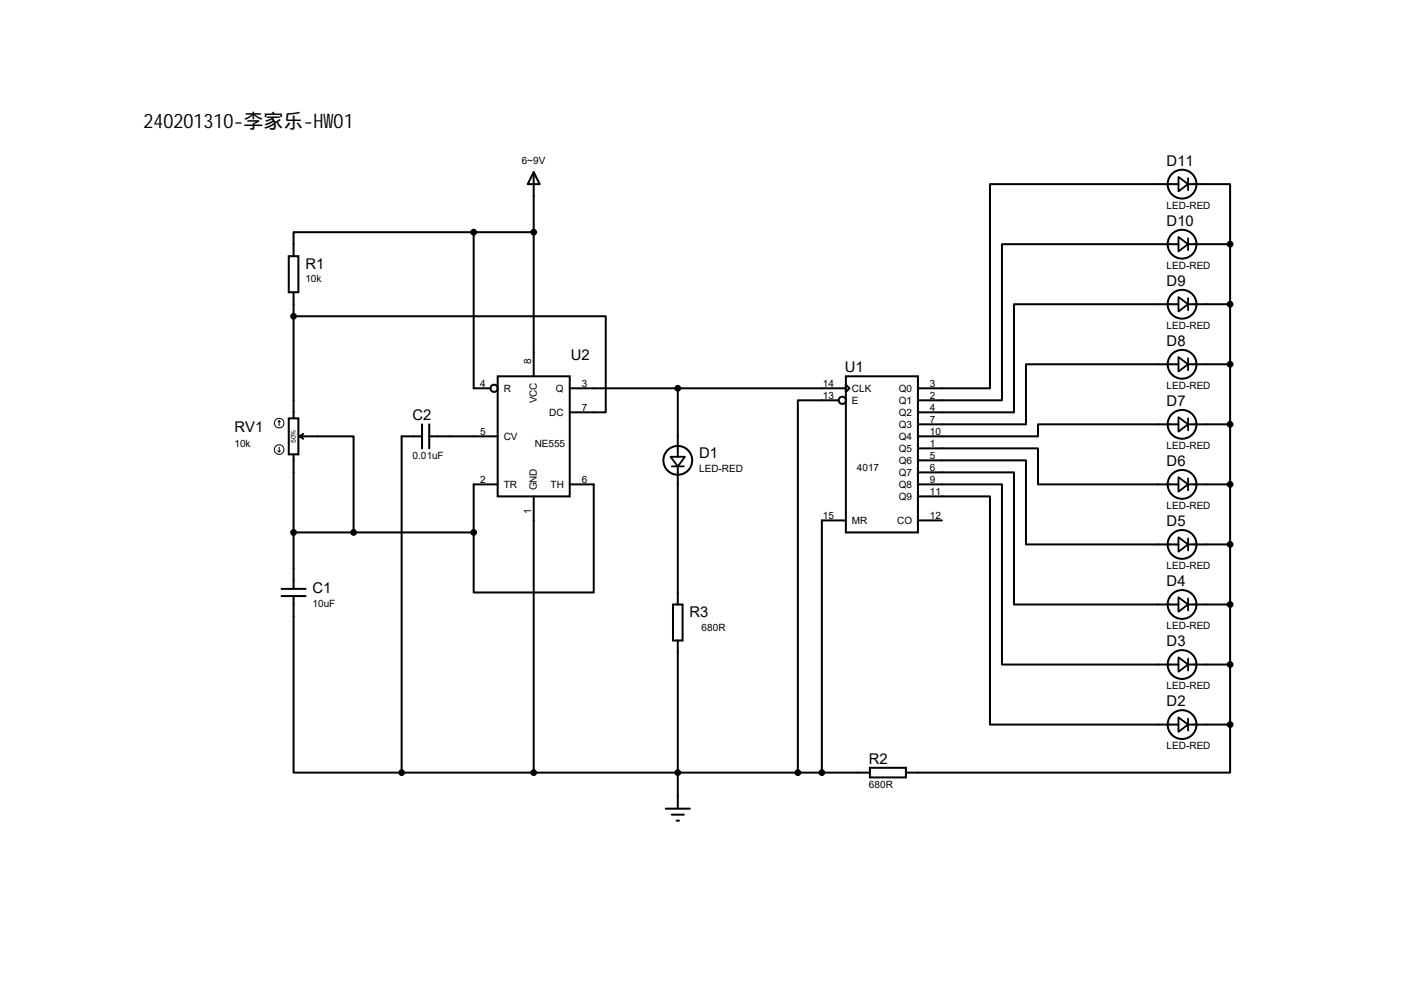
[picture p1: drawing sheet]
<svg xmlns="http://www.w3.org/2000/svg" width="297mm" height="210mm" viewBox="0 0 297 210" stroke-linecap="round" stroke-linejoin="round" font-family="sans-serif">
<g fill="none" stroke="#000" stroke-width=".42">
<path d="M112.9 36.4l1.3 2.5h-2.6zM112.9 36.4v43.2M249.3 38.9h-39.9v43.2h-15.2M251.3 38.9h8.9v12.7M61.1 54.2h2v7.6h-2zM100.2 49.1h-38.1v5.1M100.2 49.1v33h3.6M100.2 49.1h12.7M249.3 51.6h-37.3v33.1h-17.8M251.3 51.6h8.9M260.2 51.6v101.6M62.1 66.9h66v20.3h-7.6"/>
<path d="M62.1 61.8v26.7M105.3 79.6h15.2v25.4h-15.2zM178.9 79.6h15.3v33h-15.3zM249.3 77h-32.3v12.7h-22.8M249.3 64.3h-34.8v22.9h-20.3M251.3 77h8.9M251.3 64.3h8.9M61.1 88.5h2v7.6h-2zM62.1 96.1v28.4M63.4 92.3h11.4v20.3M63.4 92.3l.7 .5M64.1 91.8l-.7 .5"/>
<path d="M89.3 92.3h-4.3v71.1M89.3 89.7v5.1M90.8 92.3h14.5M90.8 89.7v5.1M120.5 82.1h58.4M143.4 82.1v14.5M143.4 98.6v29.2M177.4 84.7h-8.6v78.7M178.9 81.4l.8 .7-.8 .8zM194.2 99.9h20.3v27.9h34.8M194.2 97.4h22.8v17.7h32.3M194.2 94.8h25.4v7.6h29.7"/>
<path d="M249.3 89.7h-29.7v2.6h-25.4M251.3 89.7h8.9M62.1 112.6h38.1M105.3 102.4h-5.1v10.2M112.9 105v58.4M120.5 102.4h5.1v22.9h-25.4v-12.7M178.9 110.1h-5v53.3M194.2 105h15.2v48.2h39.9M194.2 102.4h17.8v38.1h37.3M194.2 110.1h5.1M251.3 115.1h8.9M251.3 102.4h8.9"/>
<path d="M59.6 124.5h5M59.6 126.1h5M62.1 126.1v37.3h22.9M142.4 127.8h2v7.7h-2zM143.4 135.5v35.5M251.3 127.8h8.9M251.3 153.2h8.9M251.3 140.5h8.9M260.2 153.2v10.2h-68.6M85 163.4h99M140.8 171h5.1M142.1 172.3h2.6"/>
<path d="M143.1 173.6h.5M184 162.4h7.6v2h-7.6z"/>
<circle cx="250.1" cy="38.9" r="3"/>
<circle cx="250.1" cy="51.6" r="3"/>
<circle cx="250.1" cy="64.3" r="3"/>
<circle cx="250.1" cy="77" r="3"/>
<circle cx="104.5" cy="82.1" r=".76"/>
<circle cx="143.4" cy="97.4" r="3"/>
<circle cx="178.2" cy="84.7" r=".76"/>
<circle cx="250.1" cy="89.7" r="3"/>
<circle cx="250.1" cy="102.4" r="3"/>
<circle cx="250.1" cy="115.1" r="3"/>
<circle cx="250.1" cy="127.8" r="3"/>
<circle cx="250.1" cy="153.2" r="3"/>
<circle cx="250.1" cy="140.5" r="3"/>
</g>
<g fill="none" stroke="#000" stroke-width=".38">
<path d="M249.3 37.4l2 1.5-2 1.6zM251.3 37.7v2.5M249.3 50.1l2 1.5-2 1.6zM251.3 50.4v2.5M249.3 75.5l2 1.5-2 1.6zM249.3 62.8l2 1.5-2 1.6zM251.3 63.1v2.5M251.3 75.8v2.5M141.9 96.6h3l-1.5 2zM142.1 98.6h2.6M249.3 88.2l2 1.5-2 1.6zM251.3 88.5v2.5"/>
<path d="M249.3 113.6l2 1.5-2 1.6zM249.3 100.9l2 1.5-2 1.6zM251.3 101.2v2.5M251.3 113.9v2.5M249.3 139l2 1.5-2 1.6zM249.3 126.3l2 1.5-2 1.6zM251.3 126.6v2.5M251.3 139.3v2.5M249.3 151.7l2 1.5-2 1.6zM251.3 152v2.5"/>
</g>
<g fill="none" stroke="#000" stroke-width=".21">
<path d="M58.8 95.3l.3 .3M59.1 89l-.3 .2M59.1 89l.2 .2M59.1 89v1M59.1 94.6v1M59.3 95.3l-.2 .3"/>
<circle cx="59.1" cy="89.5" r="1.02"/>
<circle cx="59.1" cy="95.1" r="1.02"/>
</g>
<g fill="#000" stroke="#000" stroke-width=".42">
<circle cx="100.2" cy="49.1" r=".51"/>
<circle cx="112.9" cy="49.1" r=".51"/>
<circle cx="260.2" cy="51.6" r=".51"/>
<circle cx="62.1" cy="66.9" r=".51"/>
<circle cx="260.2" cy="64.3" r=".51"/>
<circle cx="260.2" cy="77" r=".51"/>
<circle cx="143.4" cy="82.1" r=".51"/>
<circle cx="260.2" cy="89.7" r=".51"/>
<circle cx="62.1" cy="112.6" r=".51"/>
<circle cx="74.8" cy="112.6" r=".51"/>
<circle cx="100.2" cy="112.6" r=".51"/>
<circle cx="260.2" cy="102.4" r=".51"/>
<circle cx="260.2" cy="115.1" r=".51"/>
<circle cx="260.2" cy="127.8" r=".51"/>
<circle cx="260.2" cy="140.5" r=".51"/>
<circle cx="260.2" cy="153.2" r=".51"/>
<circle cx="85" cy="163.4" r=".51"/>
<circle cx="112.9" cy="163.4" r=".51"/>
<circle cx="143.4" cy="163.4" r=".51"/>
<circle cx="168.8" cy="163.4" r=".51"/>
<circle cx="173.9" cy="163.4" r=".51"/>
</g>
<g font-size="4.2">
<text x="30.4" y="27.1">240201310-李家乐-HW</text>
<text x="70.6" y="27.1">01</text>
</g>
<g font-size="3.1">
<text x="246.8" y="35">D11</text>
<text x="246.8" y="47.7">D10</text>
<text x="64.6" y="56.8">R1</text>
<text x="246.8" y="60.4">D9</text>
<text x="120.7" y="76.2">U2</text>
<text x="246.8" y="73.1">D8</text>
<text x="178.7" y="78.7">U1</text>
<text x="87.3" y="88.9">C2</text>
<text x="246.8" y="85.8">D7</text>
<text x="49.6" y="91.4">RV1</text>
<text x="147.9" y="96.9">D1</text>
<text x="246.8" y="98.5">D6</text>
<text x="246.8" y="111.2">D5</text>
<text x="66.1" y="125.4">C1</text>
<text x="246.8" y="123.9">D4</text>
<text x="145.9" y="130.5">R3</text>
<text x="246.8" y="136.6">D3</text>
<text x="246.8" y="149.3">D2</text>
<text x="183.8" y="161.5">R2</text>
</g>
<g font-size="2.1">
<text x="110.4" y="34.6">6~9V</text>
<text x="246.8" y="44.2">LED-RED</text>
<text x="64.6" y="59.7">10k</text>
<text x="246.8" y="56.9">LED-RED</text>
<text x="246.8" y="69.6">LED-RED</text>
<text x="112.4" y="77" transform="rotate(-90 112.4 77)">8</text>
<text x="101.6" y="81.7">4</text>
<text x="106.6" y="82.9">R</text>
<text x="117.6" y="82.9">Q</text>
<text x="123.1" y="81.7">3</text>
<text x="174.1" y="81.7">14</text>
<text x="180.2" y="82.9">CLK</text>
<text x="190.1" y="82.9">Q0</text>
<text x="196.7" y="81.7">3</text>
<text x="246.8" y="82.3">LED-RED</text>
<text x="113.6" y="85.3" transform="rotate(-90 113.6 85.3)">VCC</text>
<text x="116.2" y="88">DC</text>
<text x="123.1" y="86.8">7</text>
<text x="174.1" y="84.3">13</text>
<text x="180.2" y="85.4">E</text>
<text x="190.1" y="85.4">Q1</text>
<text x="190.1" y="88">Q2</text>
<text x="196.7" y="84.3">2</text>
<text x="196.7" y="86.8">4</text>
<text x="196.7" y="89.4">7</text>
<text x="49.6" y="94.4">10k</text>
<text x="101.6" y="91.9">5</text>
<text x="106.6" y="93">CV</text>
<text x="113.1" y="94.4">NE555</text>
<text x="190.1" y="90.5">Q3</text>
<text x="190.1" y="93">Q4</text>
<text x="190.1" y="95.6">Q5</text>
<text x="196.7" y="91.9">10</text>
<text x="196.7" y="94.4">1</text>
<text x="246.8" y="95">LED-RED</text>
<text x="87.3" y="97">0.01uF</text>
<text x="147.9" y="99.9">LED-RED</text>
<text x="181.3" y="99.5">4017</text>
<text x="190.1" y="98.1">Q6</text>
<text x="190.1" y="100.7">Q7</text>
<text x="196.7" y="97">5</text>
<text x="196.7" y="99.5">6</text>
<text x="101.6" y="102.1">2</text>
<text x="106.6" y="103.2">TR</text>
<text x="113.6" y="103.7" transform="rotate(-90 113.6 103.7)">GND</text>
<text x="116.5" y="103.2">TH</text>
<text x="123.1" y="102.1">6</text>
<text x="190.1" y="103.2">Q8</text>
<text x="190.1" y="105.7">Q9</text>
<text x="196.7" y="102.1">9</text>
<text x="196.7" y="104.6">11</text>
<text x="246.8" y="107.7">LED-RED</text>
<text x="112.4" y="108.7" transform="rotate(-90 112.4 108.7)">1</text>
<text x="174.1" y="109.7">15</text>
<text x="180.2" y="110.8">MR</text>
<text x="189.8" y="110.8">CO</text>
<text x="196.7" y="109.7">12</text>
<text x="246.8" y="120.4">LED-RED</text>
<text x="66.1" y="128.3">10uF</text>
<text x="148.4" y="133.4">680R</text>
<text x="246.8" y="133.1">LED-RED</text>
<text x="246.8" y="145.8">LED-RED</text>
<text x="246.8" y="158.5">LED-RED</text>
<text x="183.8" y="166.6">680R</text>
</g>
<text font-size="1.4" x="62.6" y="93.7" transform="rotate(-90 62.6 93.7)">50%</text>
</svg>
